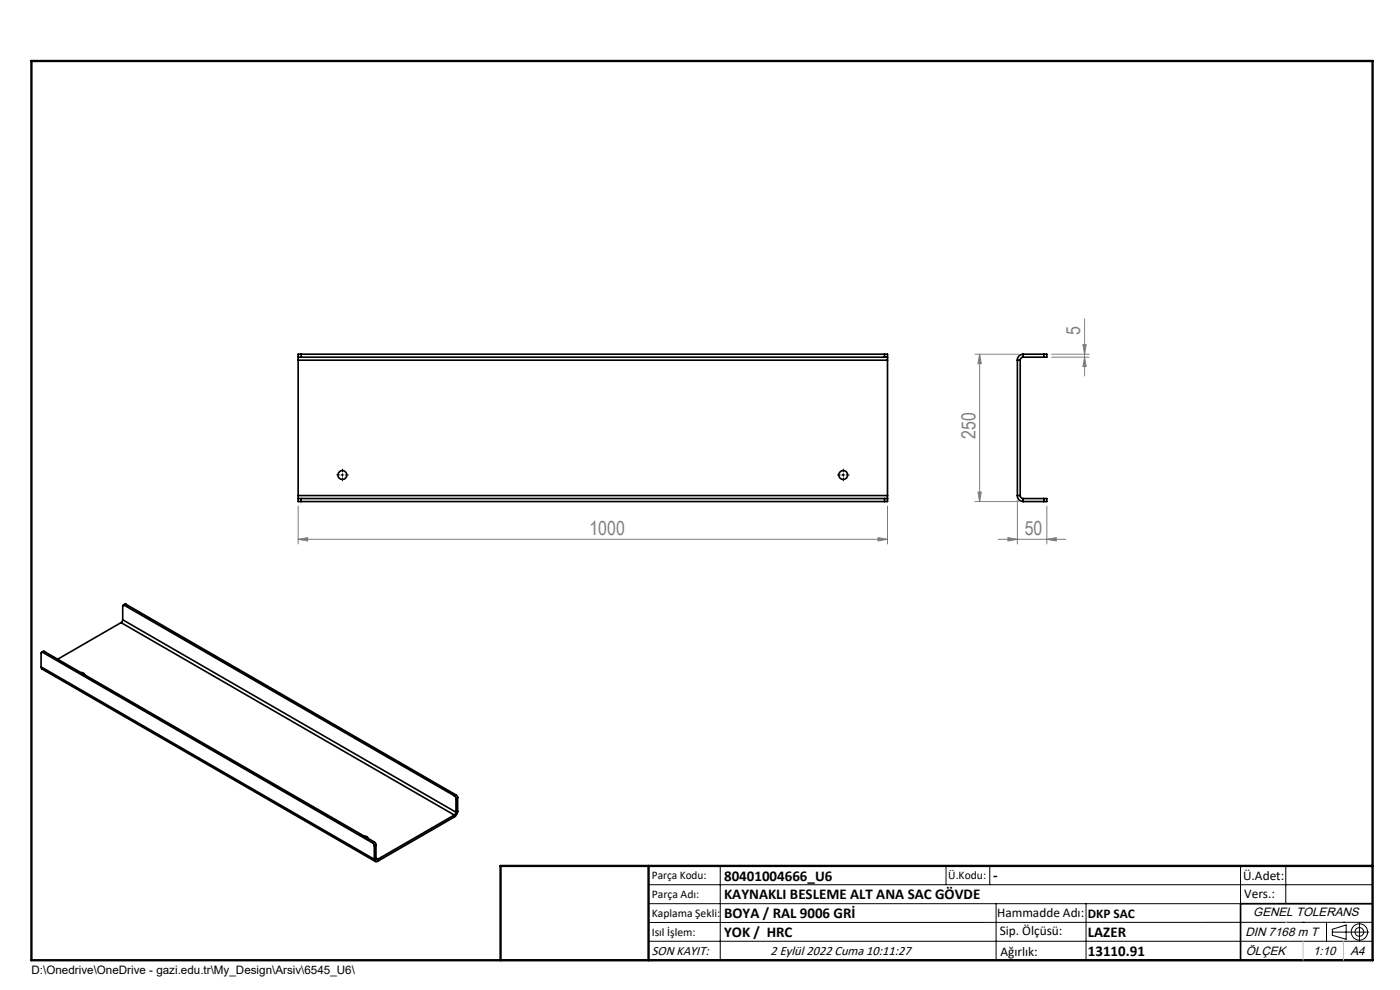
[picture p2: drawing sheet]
<svg xmlns="http://www.w3.org/2000/svg" width="297mm" height="210mm" viewBox="0 0 297 210" stroke-linecap="round" stroke-linejoin="round" font-family="sans-serif">
<g fill="none" stroke="#000" stroke-width=".21">
<path d="M72.3 100.7h.7M72.6 100.5v.6M178.6 100.7h.6M178.9 100.5v.6M137.6 187.7h153.6M137.6 191.7h153.6M137.6 199.7h153.6M152.8 183.7v20M200.7 183.7v4M210 183.7v4M211.3 191.7v12M230.4 191.7v12"/>
<path d="M263.2 183.7v20M272.8 183.7v8M276.4 195.6h.1M281.4 195.6v4.1M282.6 197.7h7.8M282.6 197.1l3-.9v3l-3-.8zM285 195.6h.1M288.4 195.8v3.8M291.2 195.6l-153.6 .1"/>
<circle cx="288.4" cy="197.7" r="1.74"/>
<circle cx="288.4" cy="197.7" r=".93"/>
</g>
<g fill="none" stroke="#808080" stroke-width=".21">
<path d="M206.8 75.1h9.3M207.8 75.1l.4 2h-.7zM207.8 75.1v31.3M223.1 75.1h8M223.1 75.8h8M229.7 73.1h.7l-.3 2zM230.1 67.7v12.1M230.1 75.8l.3 1.9h-.7zM63.3 114.4l2-.4v.8zM63.3 107.4v8M63.3 114.4h125M186.3 114l2 .4-2 .4z"/>
<path d="M188.3 107.4v8M206.8 106.4h9.3M207.5 104.4h.7l-.4 2zM211.8 114.4h14.3M213.8 114l2 .4-2 .4zM215.8 106.1v9.3M222.1 114.4l2-.4v.8zM222.1 107.4v8"/>
</g>
<path d="M72 100.7h-.6M72.7 100.1v-.6M72.7 101.4v.6M73.3 100.7h.6M178.3 100.7h-.6M178.9 100.1v-.6M178.9 101.4v.6M179.5 100.7h.7" fill="none" stroke="#000" stroke-width=".21" stroke-dasharray="15.2 1.3 1.3 1.3"/>
<path d="M291.2 191.7h-28v12M106.2 203.7h185" fill="none" stroke="#000" stroke-width=".35"/>
<path d="M6.7 12.9h284.5v190.8h-284.5zM137.6 183.7v20M291.2 183.7h-185v20" fill="none" stroke="#000" stroke-width=".5"/>
<path d="M272.8 195.6h.1M276.4 199.7v4M285 199.7v4" fill="none" stroke="#c0c0c0" stroke-width=".21"/>
<g fill="#808080">
<path d="M63.3 114.4l2-.4v.8zM186.3 114l2 .4-2 .4z"/>
<path d="M213.8 114l2 .4-2 .4zM222.1 114.4l2-.4v.8z"/>
<path d="M207.5 104.4h.7l-.4 2zM207.8 75.1l.4 2h-.7z"/>
<path d="M229.7 73.1h.7l-.3 2zM230.1 75.8l.3 1.9h-.7z"/>
</g>
<g fill="none" stroke="#000" stroke-width=".35">
<path d="M63.3 75.8h.6M63.3 75.8v.6M63.3 76.4v28.7M63.3 76.4h125M63.9 75.1h-.6v.7M63.9 75.1v.7M63.9 75.1h123.7M63.9 75.8h123.7M187.6 75.1h.7v.7M187.6 75.8h.7M187.6 75.1v.7M188.3 75.8v.6"/>
<path d="M188.3 76.4v28.7M215.8 76.4h.6M215.8 76.4v28.7M216.4 76.4v28.7M217.1 75.8a.66 .66 0 0 0-.7 .6M217.1 75.1a1.21 1.21 0 0 0-1.3 1.3M217.1 75.1h4.3M217.1 75.8h4.3M217.1 75.1v.7M221.4 75.1h.7v.7h-.7M221.4 75.1v.7M63.3 105.8h.6"/>
<path d="M63.3 105.8v.6h.6M63.3 105.1v.7M63.3 105.1h125M63.9 105.8v.6M63.9 105.8h123.7M63.9 106.4h123.7M187.6 105.8h.7M187.6 105.8v.6M188.3 105.8v.6h-.7M188.3 105.1v.7M215.8 105.1a1.21 1.21 0 0 0 1.3 1.3M215.8 105.1h.6"/>
<path d="M216.4 105.1a.66 .66 0 0 0 .7 .7M217.1 105.8h4.3M217.1 106.4h4.3M217.1 105.8v.6M221.4 105.8h.7v.6h-.7M221.4 105.8v.6M9.1 138.4h-.2l-.2 .1v3M9.1 138.4l70 40.4M9.4 138.2l-.2-.1-.4 .3M9.4 138.2l-.3 .2M9.4 138.2l70 40.4M25.7 132.1l-13.5 7.7"/>
<path d="M25.7 132.1l70.7 40.8M26 131.5l-.3 .6M26 131.5l70.7 40.8M26.4 128.4h-.3l-.1 .1v3M26.4 128.4l70 40.4M26.7 128.2l-.6 .2M26.7 128.2l-.3 .2M26.7 128.2l70 40.4M8.7 141.5l.2 .4 70.7 40.8M8.7 141.5l70.7 40.8M17.1 142.7h.1a.67 .67 0 0 1 .8 .4M77.3 177.4a.6 .6 0 0 1 .7 .4"/>
<path d="M79.1 178.8l.3 .6M79.4 178.6l.3 .4 .1 .2M79.4 178.6l-.3 .2M79.4 179.4v2.9M79.8 179.2l-.4 .2M79.8 179.2v2.9M96.4 168.8l.3 .3v.3M96.4 172.9v.4M96.4 173.3l-16.3 9.4M96.4 172.9l-16.3 9.4M96.7 168.6l.4 .6M96.7 172.3l-.3 .6"/>
<path d="M96.7 169.4v2.9M96.7 168.6l-.3 .2M97.1 172.1a1.6 1.6 0 0 1-.7 1.2M97.1 169.2l-.4 .2M97.1 172.1l-.4 .2M97.1 169.2v2.9M79.4 182.3a.44 .44 0 0 0 .2 .4 .44 .44 0 0 0 .5 0M79.8 182.1l.1 .2h.2M79.8 182.1l-.4 .2M79.8 182.1l.3 .2M80.1 182.3v.4"/>
<circle cx="72.6" cy="100.8" r=".94"/>
<circle cx="178.9" cy="100.8" r=".93"/>
</g>
<g font-size="4.1" fill="#808080">
<text x="229.2" y="71.1" transform="rotate(-90 229.2 71.1)">5</text>
<text x="206.9" y="93.2" transform="rotate(-90 206.9 93.2)">250</text>
<text x="125" y="113.4">1000</text>
<text x="217.4" y="113.4">50</text>
</g>
<g font-size="3.2">
<text x="153.6" y="186.8">80401004666_U6</text>
<text x="153.6" y="190.8">KAYNAKLI BESLEME ALT ANA SAC GÖVDE</text>
<text x="210.7" y="186.6">-</text>
<text x="153.6" y="194.8">BOYA / RAL 9006 GRİ</text>
<text x="153.6" y="198.8">YOK / HRC</text>
<text x="230.8" y="198.7">LAZER</text>
<text x="230.8" y="202.8">13110.91</text>
</g>
<g font-size="2.8">
<text x="263.7" y="186.7">Ü.Adet:</text>
<text x="263.9" y="190.5">Vers.:</text>
<text x="211.5" y="194.5">Hammadde Adı:</text>
<text x="230.8" y="194.7">DKP SAC</text>
<text x="138.3" y="202.6">SON KAYIT:</text>
<text x="163.5" y="202.6">2 Eylül 2022 Cuma 10:11:27</text>
<text x="212.1" y="198.4">Sip. Ölçüsü:</text>
<text x="212.2" y="202.7">Ağırlık:</text>
</g>
<g font-size="2.6">
<text x="265.9" y="194.4">GENEL TOLERANS</text>
<text x="264.2" y="198.5">DIN 7168 m T</text>
<text x="264.3" y="202.6">ÖLÇEK</text>
<text x="278.5" y="202.6">1:10</text>
<text x="286.5" y="202.6">A4</text>
</g>
<g font-size="2.5">
<text x="138.3" y="186.4">Parça Kodu:</text>
<text x="138.3" y="190.5">Parça Adı:</text>
<text x="201.2" y="186.5">Ü.Kodu:</text>
<text x="138.3" y="194.5">Kaplama Şekli:</text>
<text x="138.3" y="198.6">Isıl İşlem:</text>
<text x="6.7" y="206.7">D:\Onedrive\OneDrive - gazi.edu.tr\My_Design\Arsiv\6545_U6\</text>
</g>
</svg>
